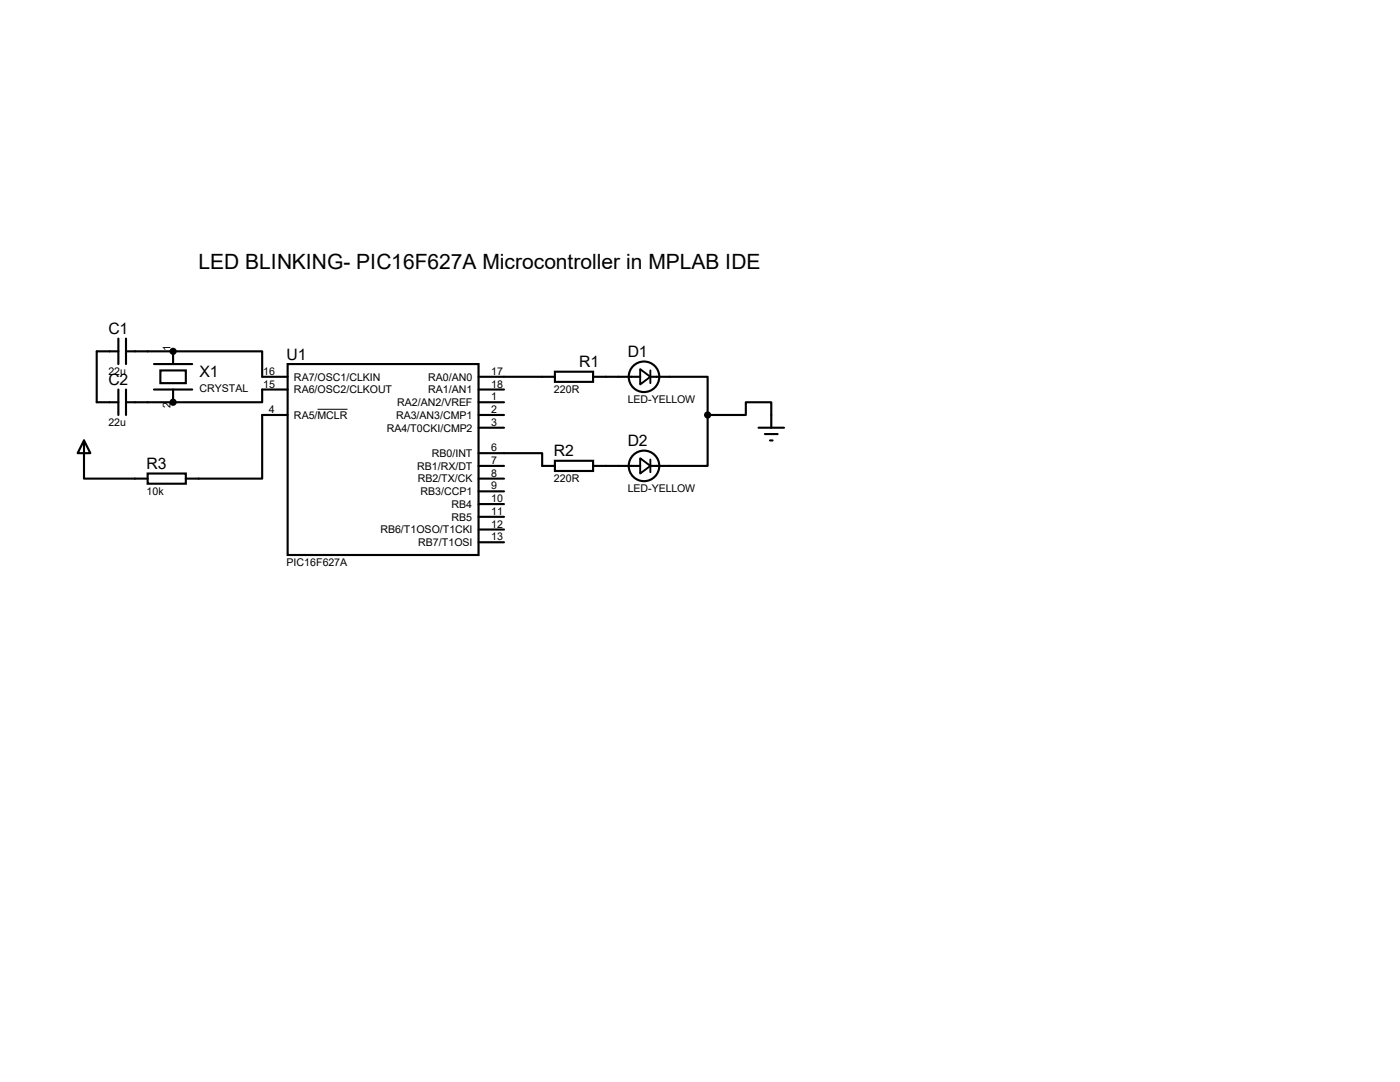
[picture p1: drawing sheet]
<svg xmlns="http://www.w3.org/2000/svg" width="279mm" height="216mm" viewBox="0 0 279 216" stroke-linecap="round" stroke-linejoin="round" font-family="sans-serif">
<g fill="none" stroke="#000" stroke-width=".42">
<path d="M23.6 70.1h-4.3v10.2h4.3M23.6 67.6v5M23.6 77.7v5.1M25.1 70.1h9.4M25.1 67.6v5M25.1 77.7v5.1M30.7 77.7h7.7M30.7 72.6h7.7M32 73.9h5.1v2.6h-5.1zM34.5 70.1h17.8v5.1h5.1M34.5 70.1v2.5M34.5 77.7v2.6"/>
<path d="M57.4 72.6h38.1v38.1h-38.1zM57.4 77.7h-5.1v2.6h-17.8M95.5 75.2h15.2M95.5 77.7h5.1M110.7 74.2h7.7v2h-7.7zM118.4 75.2h9.4M129.8 75.2h11.4v7.6M16.8 87.9l1.2 2.5h-2.5zM16.8 87.9v7.6h12.7M25.1 80.3h9.4M29.5 94.5h7.6v2h-7.6zM57.4 82.8h-5.1v12.7h-15.2"/>
<path d="M95.5 90.4h12.7v2.6h2.5M95.5 93h5.1M95.5 80.3h5.1M95.5 95.5h5.1M95.5 98h5.1M95.5 82.8h5.1M95.5 85.3h5.1M110.7 91.9h7.7v2.1h-7.7zM118.4 93h9.4M141.2 82.8v10.2h-11.4M141.2 82.8h7.6v-2.5h5.1v5M151.4 85.3h5.1"/>
<path d="M152.7 86.6h2.5M153.7 87.9h.5M95.5 100.6h5.1M95.5 103.1h5.1M95.5 105.7h5.1M95.5 108.2h5.1"/>
<circle cx="128.5" cy="75.2" r="3"/>
<circle cx="128.5" cy="93" r="3"/>
</g>
<g fill="#000">
<circle cx="34.5" cy="70.1" r=".21"/>
<circle cx="34.5" cy="80.3" r=".21"/>
</g>
<path d="M63.4 81.7h5.9" fill="none" stroke="#000" stroke-width=".2"/>
<path d="M127.8 73.7l2 1.5-2 1.5zM129.8 73.9v2.6M127.8 91.4l2 1.6-2 1.5zM129.8 91.7v2.5" fill="none" stroke="#000" stroke-width=".38"/>
<g fill="#000" stroke="#000" stroke-width=".42">
<circle cx="34.5" cy="70.1" r=".51"/>
<circle cx="34.5" cy="80.3" r=".51"/>
<circle cx="141.2" cy="82.8" r=".51"/>
</g>
<text font-size="4.2" x="39.6" y="53.6">LED BLINKING- PIC16F627A Microcontroller in MPLAB IDE</text>
<g font-size="3.1">
<text x="21.6" y="66.7">C1</text>
<text x="57.2" y="71.8">U1</text>
<text x="125.3" y="71.2">D1</text>
<text x="21.6" y="76.8">C2</text>
<text x="39.8" y="75.3">X1</text>
<text x="115.6" y="73.3">R1</text>
<text x="125.3" y="89">D2</text>
<text x="29.3" y="93.6">R3</text>
<text x="110.5" y="91.1">R2</text>
</g>
<g font-size="2.1">
<text x="34" y="70.1" transform="rotate(-90 34 70.1)">1</text>
<text x="21.6" y="74.8">22u</text>
<text x="52.5" y="74.8">16</text>
<text x="52.5" y="77.3">15</text>
<text x="58.7" y="75.9">RA7/OSC1/CLKIN</text>
<text x="85.5" y="75.9">RA0/AN0</text>
<text x="98" y="74.8">17</text>
<text x="98" y="77.3">18</text>
<text x="34" y="81.4" transform="rotate(-90 34 81.4)">2</text>
<text x="39.8" y="78.2">CRYSTAL</text>
<text x="53.7" y="82.4">4</text>
<text x="58.7" y="78.5">RA6/OSC2/CLKOUT</text>
<text x="58.7" y="83.6">RA5/MCLR</text>
<text x="79" y="83.6">RA3/AN3/CMP1</text>
<text x="79.3" y="81">RA2/AN2/VREF</text>
<text x="85.5" y="78.5">RA1/AN1</text>
<text x="98" y="79.9">1</text>
<text x="98" y="82.4">2</text>
<text x="110.5" y="78.4">220R</text>
<text x="125.3" y="80.4">LED-YELLOW</text>
<text x="21.6" y="85">22u</text>
<text x="77.2" y="86.1">RA4/T0CKI/CMP2</text>
<text x="98" y="85">3</text>
<text x="83.3" y="93.7">RB1/RX/DT</text>
<text x="86.2" y="91.2">RB0/INT</text>
<text x="98" y="90">6</text>
<text x="98" y="92.6">7</text>
<text x="98" y="95.1">8</text>
<text x="29.3" y="98.7">10k</text>
<text x="83.4" y="96.3">RB2/TX/CK</text>
<text x="83.9" y="98.8">RB3/CCP1</text>
<text x="90.1" y="101.3">RB4</text>
<text x="98" y="97.7">9</text>
<text x="98" y="100.2">10</text>
<text x="110.5" y="96.1">220R</text>
<text x="125.3" y="98.2">LED-YELLOW</text>
<text x="75.9" y="106.4">RB6/T1OSO/T1CKI</text>
<text x="90.1" y="103.9">RB5</text>
<text x="98" y="102.7">11</text>
<text x="98" y="105.3">12</text>
<text x="98" y="107.8">13</text>
<text x="57.2" y="112.9">PIC16F627A</text>
<text x="83.5" y="109">RB7/T1OSI</text>
</g>
</svg>
